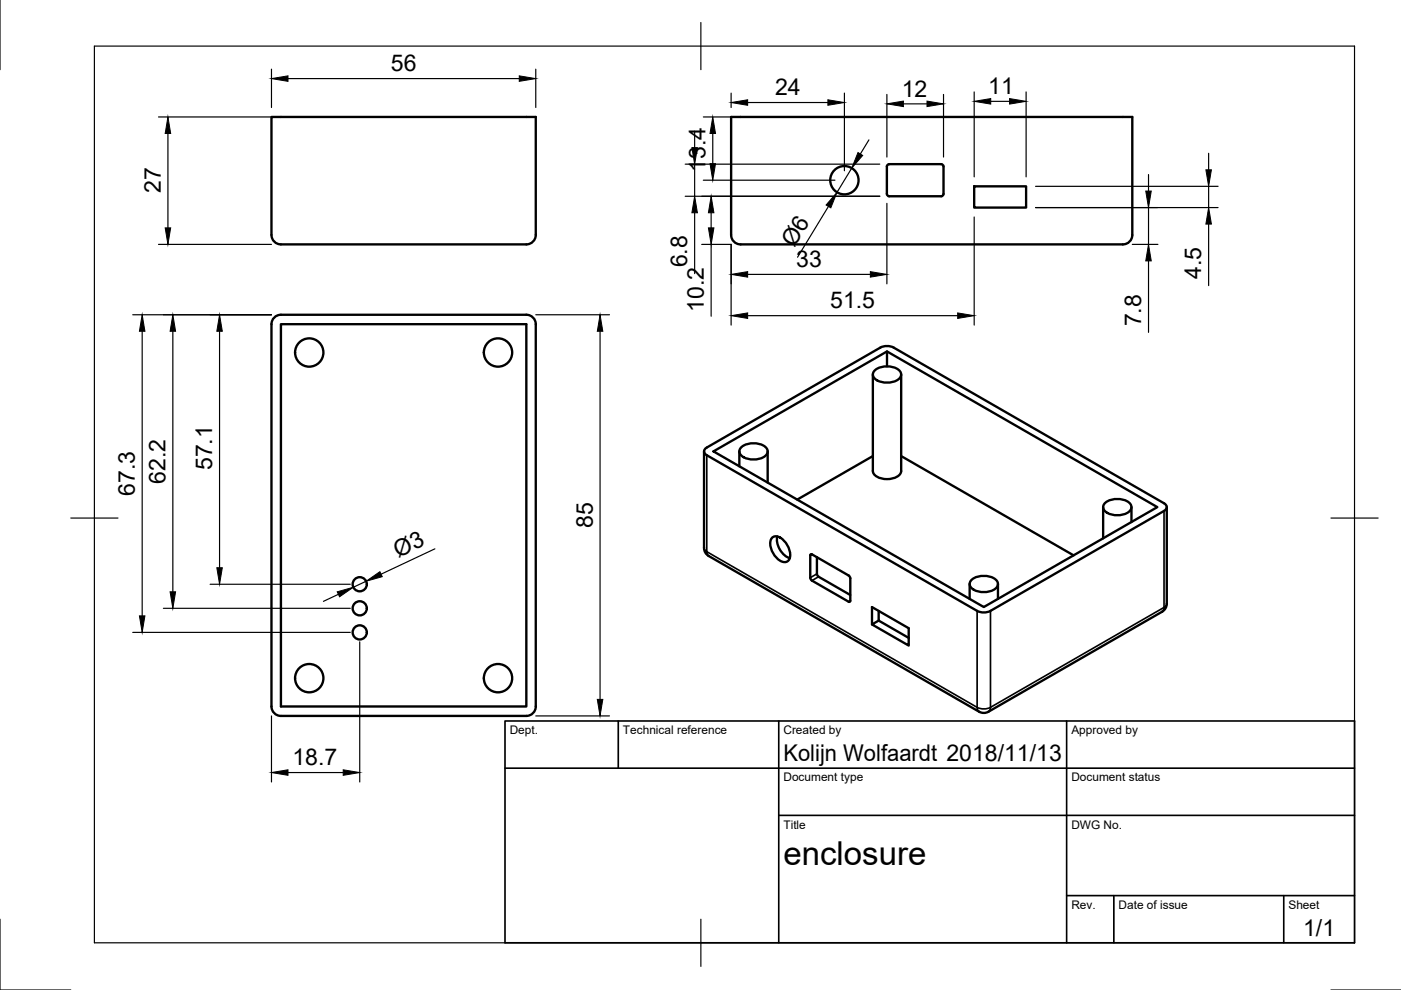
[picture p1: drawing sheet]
<svg xmlns="http://www.w3.org/2000/svg" width="297mm" height="210mm" viewBox="0 0 297 210" stroke-linecap="round" stroke-linejoin="round" font-family="sans-serif">
<!-- layer: Visible -->
<g fill="none" stroke="#000" stroke-width=".5">
<path d="M57.6 24.8h56v25a2 2 0 0 1-2 2h-52a2 2 0 0 1-2-2zM155 24.8h85.1v25a2 2 0 0 1-2 2h-81.1a2 2 0 0 1-2-2zM188.1 35.1l.4-.3 11.3 .1 .2 .4v6.1l-.5 .2-11.2-.1-.3-.4zM206.5 39.5h11.1v4.5h-11.1zM58.1 67.3l.9-.5 .6-.1h52a2 2 0 0 1 2 2v81.1a2 2 0 0 1-2 2h-52a2 2 0 0 1-2-2v-81.1v-.5zM59.6 68.7h52v81.1h-52zM185.1 79.4v20.5a2.29 2.29 0 0 0 2.3 1.6 3.6 3.6 0 0 0 3.6-1.2l.1-20.9M185.5 78.5a4.3 4.3 0 0 1 5.2 0 1.23 1.23 0 0 1-.5 2.1 4.5 4.5 0 0 1-4.7-.3 1.13 1.13 0 0 1 0-1.8zM188.1 74.5v3.2M149.3 95.7v20.5a2 2 0 0 0 1 1.7l57.3 33a2 2 0 0 0 2 0l36.8-21.2a2 2 0 0 0 1-1.7v-20.5M151.3 95.7l36.8-21.2 57.3 33-36.8 21.2zM156.8 95.7v3.2"/>
<path d="M157.1 94.8a4.3 4.3 0 0 1 5.3 0 1.23 1.23 0 0 1-.5 2.1 4.5 4.5 0 0 1-4.8-.3 1.13 1.13 0 0 1 0-1.8zM162.8 95.7v6.6M185.1 96.7l-16.1 9.2M191.1 96.7l36.5 21M163.6 114.1a1.47 1.47 0 0 1 2.3 .2 4 4 0 0 1 1.4 4.4 1.47 1.47 0 0 1-2.4-.1 4 4 0 0 1-1.3-4.5zM164.8 113.7a4.3 4.3 0 0 0 2.7 4.6M171.8 117.6l.3-.1 8 4.7 .2 .4-.1 5h-.3l-7.9-4.7-.2-.4zM173.2 118.1v3.6l.2 .4 6.9 4.1M233.9 107.5v6.6M234.3 106.7a4.3 4.3 0 0 1 5.2 0 1.23 1.23 0 0 1-.5 2 4.5 4.5 0 0 1-4.7-.3 1.13 1.13 0 0 1 0-1.7zM239.9 107.5v3.2M186.3 129.5v2.1l6.4 3.6"/>
<path d="M186.3 131.6l-1.4 .8 7.8 4.5v-3.7l-7.8-4.5v3.7M205.6 123.8v3.2M206 123a4.3 4.3 0 0 1 5.2 0 1.23 1.23 0 0 1-.5 2 4.5 4.5 0 0 1-4.7-.3 1.13 1.13 0 0 1 0-1.7zM207.2 129.5l1.4 .4 1.4-.4 36.8-21.2a.86 .86 0 0 0 .6-.8 .86 .86 0 0 0-.6-.8l-57.3-33-.9-.3h-1l-1 .3-36.7 21.2a.86 .86 0 0 0-.6 .8 .86 .86 0 0 0 .6 .8l57.3 33M211.6 123.8v3.2"/>
<circle cx="179" cy="38.2" r="3"/>
<circle cx="65.6" cy="74.7" r="3"/>
<circle cx="105.6" cy="74.7" r="3"/>
<circle cx="76.3" cy="123.9" r="1.5"/>
<circle cx="76.3" cy="129" r="1.5"/>
<circle cx="76.3" cy="134.1" r="1.5"/>
<circle cx="65.6" cy="143.8" r="3"/>
<circle cx="105.6" cy="143.8" r="3"/>
</g>
<!-- layer: Visible Narrow -->
<path d="M149.9 96.5v20.5M149.3 116.2l.1 .4 .5 .4M149.9 117l57.3 33v-20.5M149.9 117l.1 .5 .3 .4M172.1 117.5l-.3 .2M246.8 108.3v20.5l-36.8 21.2v-20.5M173.2 121.7l-1.4 .8M173.6 122.3l-1.5 .8M180.3 127.4l-.4 .2M247.4 128l-.2 .4a.87 .87 0 0 0-.5 1l-.3 .3M207.6 150.9l-.3-.4-.1-.5 1.4 .3 1.4-.3-.1 .5-.3 .4" fill="none" stroke="#000" stroke-width=".35"/>
<!-- layer: TitleBlock -->
<path d="M107.1 152.9h180.1v47h-180.1zM131.1 152.9v10M165.1 152.9v47M226.1 152.9v47M107.1 162.9h180.1M165.1 172.9h122.1M226.1 189.9h61.1M236.2 189.9v10M272.2 189.9v10" fill="none" stroke="#000" stroke-width=".35"/>
<!-- layer: Border -->
<path d="M0 0v14.8M20 9.8h267.2v190.1h-267.2zM148.6 4.8v10M15 109.8h10M282.2 109.8h10M0 194.9v15h15M148.6 194.9v10M282.2 209.9h14.9" fill="none" stroke="#000" stroke-width=".25"/>
<!-- layer: Dimensions -->
<g fill="none" stroke="#000" stroke-width=".25">
<path d="M57.6 14.7v8.1M61.1 16.7h49M113.6 14.7v8.1M155 19.7v3.1M179 19.7v16.5M206.5 19.5v18M217.6 19.5v18M33.6 24.8h24M35.6 28.3v20M145.3 34.8h41.2M147.3 27.8v3.5M147.3 34.8v6.8"/>
<path d="M149.1 24.8h5.9M149.1 38.2h27.9M151.1 28.3v6.4M158.5 21.7h17M180.6 35.6l-3.1 5.2M184.2 29.7l-1.8 2.9M188 20v13.3M191.5 22h5M200 20v13.3M210 21.5h4.1M219.6 39.5h38.7M243.5 37v3.5"/>
<path d="M256.3 32.5v3.5M256.3 39.5v4.5M33.6 51.8h24M145.3 41.6h41.2M147.3 45.1v12.9M148.8 51.8h6.2v17.1M150.8 45.1v3.2M150.8 51.8v15.3M158.5 58.2h26M175.6 43.8l-6.5 10.7M188 43.1v17.1M206.5 46v22.9"/>
<path d="M219.6 44h38.7M240.1 51.8h5.4M243.5 44v7.8M243.5 55.3v15.2M256.3 47.5v13.1M28.1 66.7h29.5M30.1 70.2v60.4M36.6 70.2v55.3M46.6 70.2v50.2M113.6 66.7h15.6M127.2 70.2v78.1M158.5 66.9h44.5"/>
<path d="M92.2 116.4l-11.4 5.3M28.1 134.1h46.2M34.6 129h39.7M44.6 123.9h29.7M71.7 126l-3.1 1.5M76.3 136.1v29.7M77.6 123.2l-2.7 1.3M57.6 151.8v14M113.6 151.8h15.6M61.1 163.8h11.7"/>
</g>
<g fill="#000" stroke="#000" stroke-width=".21">
<path d="M57.6 16.7l3.5-.6v1.1zM110.1 16.1l3.5 .6-3.5 .5zM35.6 24.8l.6 3.5h-1.2zM146.7 31.3h1.2l-.6 3.5zM151.1 24.8l.6 3.5h-1.2zM150.5 34.7h1.2l-.6 3.5zM155 21.7l3.5-.5v1.1zM175.5 21.2l3.5 .5-3.5 .6zM181.9 32.3l1 .7-2.3 2.6zM188 22l3.5-.6v1.2zM196.5 21.4l3.5 .6-3.5 .6zM206.5 21.5l3.5-.6v1.2z"/>
<path d="M214.1 20.9l3.5 .6-3.5 .6zM255.7 36h1.1l-.5 3.5zM35 48.3h1.2l-.6 3.5zM147.3 41.6l.6 3.5h-1.2zM150.8 41.6l.6 3.5h-1.2zM150.2 48.3h1.2l-.6 3.5zM155 58.2l3.5-.6v1.2zM177.5 40.8l-1.4 3.3-.9-.6zM184.5 57.6l3.5 .6-3.5 .6zM242.9 40.5h1.2l-.6 3.5zM243.5 51.8l.6 3.5h-1.2zM256.3 44l.5 3.5h-1.1z"/>
<path d="M30.1 66.7l.6 3.5h-1.1zM36.6 66.7l.6 3.5h-1.1zM46.6 66.7l.5 3.5h-1.1zM127.2 66.7l.6 3.5h-1.2zM155 66.9l3.5-.6v1.2zM203 66.3l3.5 .6-3.5 .6zM29.6 130.6h1.1l-.6 3.5zM36.1 125.5h1.1l-.6 3.5zM46 120.4h1.1l-.5 3.5zM71.5 125.5l3.4-1-2.9 2zM77.6 123.2l2.9-2 .5 1.1zM126.6 148.3h1.2l-.6 3.5z"/>
<path d="M57.6 163.8l3.5-.6v1.2zM72.8 163.2l3.5 .6-3.5 .6z"/>
</g>
<text font-size="7" x="166.1" y="183.4">enclosure</text>
<g font-size="4.9">
<text x="82.9" y="15.1">56</text>
<text x="164.3" y="20.2">24</text>
<text x="191.2" y="20.5">12</text>
<text x="209.5" y="20">11</text>
<text x="34.1" y="41" transform="rotate(-90 34.1 41)">27</text>
<text x="149.6" y="36.4" transform="rotate(-90 149.6 36.4)">13.4</text>
<text x="168.4" y="52.6" transform="rotate(-59 168.4 52.6)">Ø6</text>
<text x="145.7" y="56.7" transform="rotate(-90 145.7 56.7)">6.8</text>
<text x="168.8" y="56.6">33</text>
<text x="254.7" y="59.1" transform="rotate(-90 254.7 59.1)">4.5</text>
<text x="176" y="65.4">51.5</text>
<text x="149.2" y="66.1" transform="rotate(-90 149.2 66.1)">10.2</text>
<text x="241.9" y="69.2" transform="rotate(-90 241.9 69.2)">7.8</text>
<text x="45" y="99.7" transform="rotate(-90 45 99.7)">57.1</text>
<text x="28.6" y="105.2" transform="rotate(-90 28.6 105.2)">67.3</text>
<text x="35.1" y="102.6" transform="rotate(-90 35.1 102.6)">62.2</text>
<text x="125.7" y="112" transform="rotate(-90 125.7 112)">85</text>
<text x="84.4" y="118.2" transform="rotate(-25 84.4 118.2)">Ø3</text>
<text x="166.1" y="161.4">Kolijn Wolfaardt 2018/11/13</text>
<text x="62" y="162.2">18.7</text>
<text x="276.3" y="198.5">1/1</text>
</g>
<g font-size="2.5">
<text x="108.1" y="155.7">Dept.</text>
<text x="132.1" y="155.7">Technical reference</text>
<text x="166.1" y="155.7">Created by</text>
<text x="227.1" y="155.7">Approved by</text>
<text x="166.1" y="165.7">Document type</text>
<text x="227.1" y="165.7">Document status</text>
<text x="166.1" y="175.7">Title</text>
<text x="227.1" y="175.7">DWG No.</text>
<text x="227.1" y="192.7">Rev.</text>
<text x="237.2" y="192.7">Date of issue</text>
<text x="273.2" y="192.7">Sheet</text>
</g>
</svg>
